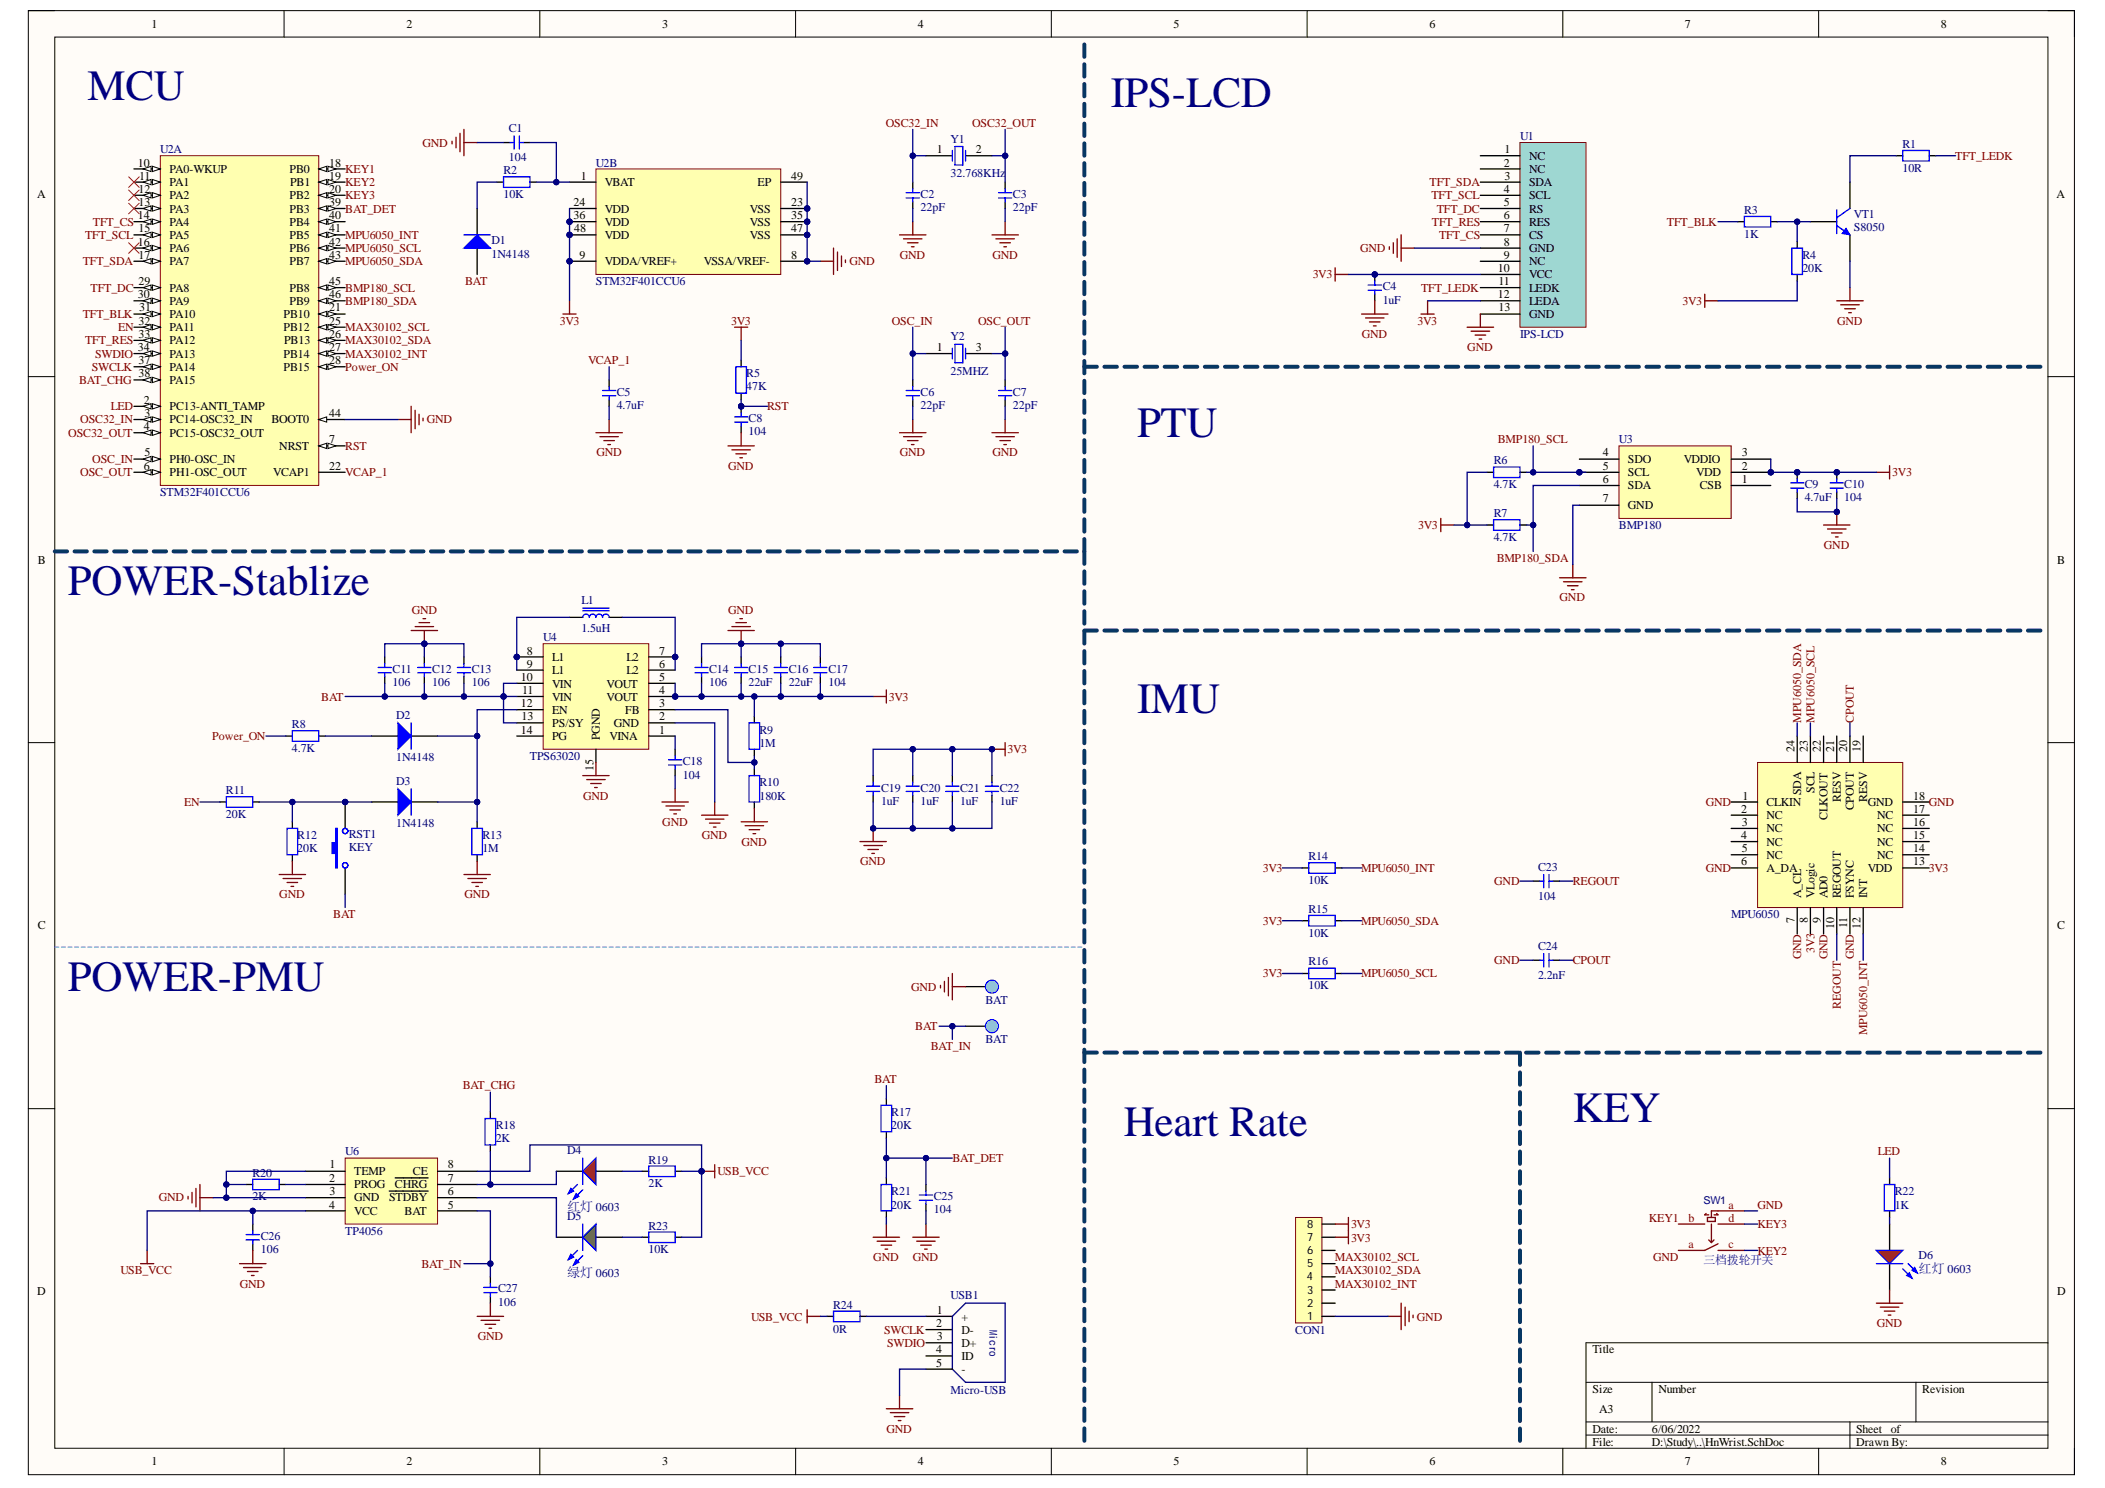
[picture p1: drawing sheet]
# Altium project HnWrist.PrjPcb
1 sheet, 73 parts. Net scope: global (net labels, ports and power ports of the same name join across sheets).
Board file: HnWrist.PcbDoc

## Sheet HnWrist.SchDoc
size A3; SheetNumber: 1; SheetTotal: 1

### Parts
C1  104  [CAP_0402]
C2  22pF  [CAP_0402]
C3  22pF  [CAP_0402]
C4  1uF  [CAP_0402]
C5  4.7uF  [CAP_0402]
C6  22pF  [CAP_0402]
C7  22pF  [CAP_0402]
C8  104  [CAP_0402]
C9  4.7uF  [CAP_0402]
C10  104  [CAP_0402]
C11  106  [CAP_0402]
C12  106  [CAP_0402]
C13  106  [CAP_0402]
C14  106  [CAP_0402]
C15  22uF  [CAP_0402]
C16  22uF  [CAP_0402]
C17  104  [CAP_0402]
C18  104  [CAP_0402]
C19  1uF  [CAP_0402]
C20  1uF  [CAP_0402]
C21  1uF  [CAP_0402]
C22  1uF  [CAP_0402]
C23  104  [CAP_0402]
C24  2.2nF  [CAP_0402]
C25  104  [CAP_0402]
C26  106  [CAP_0402]
C27  106  [CAP_0402]
CON1  MAX30102  [FFC_0.5_8]  (value not drawn)
D1  1N4148  [LC-SOD-323]
D2  1N4148  [LC-SOD-323]
D3  1N4148  [LC-SOD-323]
D4  红灯 0603  [LC-0603_LED_S1]
D5  绿灯 0603  [LC-0603_LED_S1]
D6  红灯 0603  [LC-0603_LED_S1]
L1  1.5uH  [变压器电感_0420]
Pad1  BAT  [Pad_A]
Pad2  BAT  [Pad_A]
R1  10R  [RES_0402]
R2  10K  [RES_0402]
R3  1K  [RES_0402]
R4  20K  [RES_0402]
R5  47K  [RES_0402]
R6  4.7K  [RES_0402]
R7  4.7K  [RES_0402]
R8  4.7K  [RES_0402]
R9  1M  [RES_0402]
R10  180K  [RES_0402]
R11  20K  [RES_0402]
R12  20K  [RES_0402]
R13  1M  [RES_0402]
R14  10K  [RES_0402]
R15  10K  [RES_0402]
R16  10K  [RES_0402]
R17  20K  [RES_0402]
R18  2K  [RES_0402]
R19  2K  [RES_0402]
R20  2K  [RES_0402]
R21  20K  [RES_0402]
R22  1K  [RES_0402]
R23  10K  [RES_0402]
R24  0R  [0603R]
RST1  KEY  [SMD-3X6X2.5]
SW1  三档拨轮开关  [SW-SMD]
U1  IPS-LCD  [1.14IPS-LCD]
U2  STM32F401CCU6  [STM-UFQFPN48_N]  (parts A,B of 2)
U3  BMP180  [LGA-7]
U4  TPS63020  [TPS63020]
U5  MPU6050  [QFN-24]
U6  TP4056  [LC-SOP-8_EP_150mil]
USB1  Micro-USB  [USB-MICRO_A]
VT1  S8050  [SMT_TRIODE_NPN]
Y1  32.768KHz  [LC-SMD-3215_2P FC - 135]
Y2  25MHZ  [LC-SMD-3225_4P]

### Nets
3V3: C4.2 C9.2 C10.2 C14.1 C15.1 C16.1 C17.1 C19.1 C20.2 C21.2 C22.1 CON1.7 CON1.8 R4.2 R5.2 R6.2 R7.2 R9.1 R14.2 R15.2 R16.2 U1.10(VCC) U1.12(LEDA) U2.9(VDDA/VREF+) U2.24(VDD) U2.36(VDD) U2.48(VDD) U3.2(VDD) U3.3(VDDIO) U4.4(VOUT) U4.5(VOUT) U5.8(VLogic) U5.13(VDD)
GND: C1.1 C2.1 C3.1 C4.1 C5.1 C6.1 C7.1 C8.1 C9.1 C10.1 C11.2 C12.2 C13.2 C14.2 C15.2 C16.2 C17.2 C18.1 C19.2 C20.1 C21.1 C22.2 C23.1 C24.1 C25.2 C26.1 C27.1 CON1.1 D6.K Pad1.1 R10.2 R12.2 R13.2 R20.2 R21.2 SW1.a U1.8(GND) U1.13(GND) U2.8(VSSA/VREF-) U2.23(VSS) U2.35(VSS) U2.44(BOOT0) U2.47(VSS) U2.49(EP) U3.7(GND) U4.2(GND) U4.15(PGND) U5.1(CLKIN) U5.6(A_DA) U5.7(A_CL) U5.9(AD0) U5.11(FSYNC) U5.18(GND) U6.1(TEMP) U6.3(GND) USB1.5(-) VT1.2(E)
USB_VCC: C26.2 R19.2 R23.1 R24.2 U6.4(VCC) U6.8(CE)
BAT: C11.1 C12.1 C13.1 C27.2 D1.1(A) Pad2.1 R17.1 RST1.1 U4.10(VIN) U4.11(VIN) U4.13(PS/SY) U6.5(BAT)  [also labelled BAT_IN]
BAT_CHG: R18.1 U2.38(PA15)
BAT_DET: C25.1 R17.2 R21.1 U2.16(PA6)
BMP180_SCL: R6.1 U2.45(PB8) U3.5(SCL)
BMP180_SDA: R7.1 U2.46(PB9) U3.6(SDA)
CPOUT: C24.2 U5.20(CPOUT)
EN: R11.1 U2.12(PA2)
KEY1: SW1.b U2.18(PB0)
KEY2: SW1.c U2.19(PB1)
KEY3: SW1.d U2.20(PB2)
LED: R22.1 U2.2(PC13-ANTI_TAMP)
MAX30102_INT: CON1.3 U2.27(PB14)
MAX30102_SCL: CON1.5 U2.25(PB12)
MAX30102_SDA: CON1.4 U2.26(PB13)
MPU6050_INT: R14.1 U2.41(PB5) U5.12(INT)
MPU6050_SCL: R16.1 U2.42(PB6) U5.23(SCL)
MPU6050_SDA: R15.1 U2.43(PB7) U5.24(SDA)
OSC32_IN: C2.2 U2.3(PC14-OSC32_IN) Y1.1(OSC1)
OSC32_OUT: C3.2 U2.4(PC15-OSC32_OUT) Y1.2(OSC2)
OSC_IN: C6.2 U2.5(PH0-OSC_IN) Y2.1(OSC1)
OSC_OUT: C7.2 U2.6(PH1-OSC_OUT) Y2.3(OSC2)
Power_ON: R8.2 U2.13(PA3)
REGOUT: C23.2 U5.10(REGOUT)
RST: C8.2 R5.1 U2.7(NRST)
SWCLK: U2.37(PA14) USB1.2(D-)
SWDIO: U2.34(PA13) USB1.3(D+)
TFT_BLK: R3.2 U2.31(PA10)
TFT_CS: U1.7(CS) U2.14(PA4)
TFT_DC: U1.5(RS) U2.29(PA8)
TFT_LEDK: R1.1 U1.11(LEDK)
TFT_RES: U1.6(RES) U2.11(PA1)
TFT_SCL: U1.4(SCL) U2.15(PA5)
TFT_SDA: U1.3(SDA) U2.17(PA7)
VCAP_1: C5.2 U2.22(VCAP1)
NetC1_2: C1.2 R2.1 U2.1(VBAT)
NetC18_2: C18.2 U4.1(VINA)
NetD1_2: D1.2(K) R2.2
NetD2_1: D2.1(A) R8.1
NetD2_2: D2.2(K) D3.2(K) R13.1 U4.12(EN)
NetD3_1: D3.1(A) R11.2 R12.1 RST1.3
NetD4_A: D4.A R19.1
NetD4_K: D4.K R18.2 U6.7(~{CHRG})
NetD5_A: D5.A R23.2
NetD5_K: D5.K U6.6(~{STDBY})
NetD6_A: D6.A R22.2
NetL1_1: L1.1 U4.8(L1) U4.9(L1)
NetL1_2: L1.2 U4.6(L2) U4.7(L2)
NetR1_2: R1.2 VT1.3(C)
NetR3_1: R3.1 R4.1 VT1.1(B)
NetR9_2: R9.2 R10.1 U4.3(FB)
NetR20_1: R20.1 U6.2(PROG)
NetR24_1: R24.1 USB1.1(+)

Not connected (* = marked no-connect by the designer): CON1 2 6; U1 1(NC) 2(NC) 9(NC); U2 10(PA0-WKUP) 21(PB10) 28(PB15) 30(PA9) 32(PA11) 33(PA12) 39(PB3) 40(PB4); U3 1(CSB) 4(SDO); U4 14(PG); U5 2(NC) 3(NC) 4(NC) 5(NC) 14(NC) 15(NC) 16(NC) 17(NC) 19(RESV) 21(RESV) 22(CLKOUT); USB1 4(ID)

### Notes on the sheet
- MCU
- IPS-LCD
- PTU
- POWER-Stablize
- IMU
- POWER-PMU
- Heart Rate
- KEY
